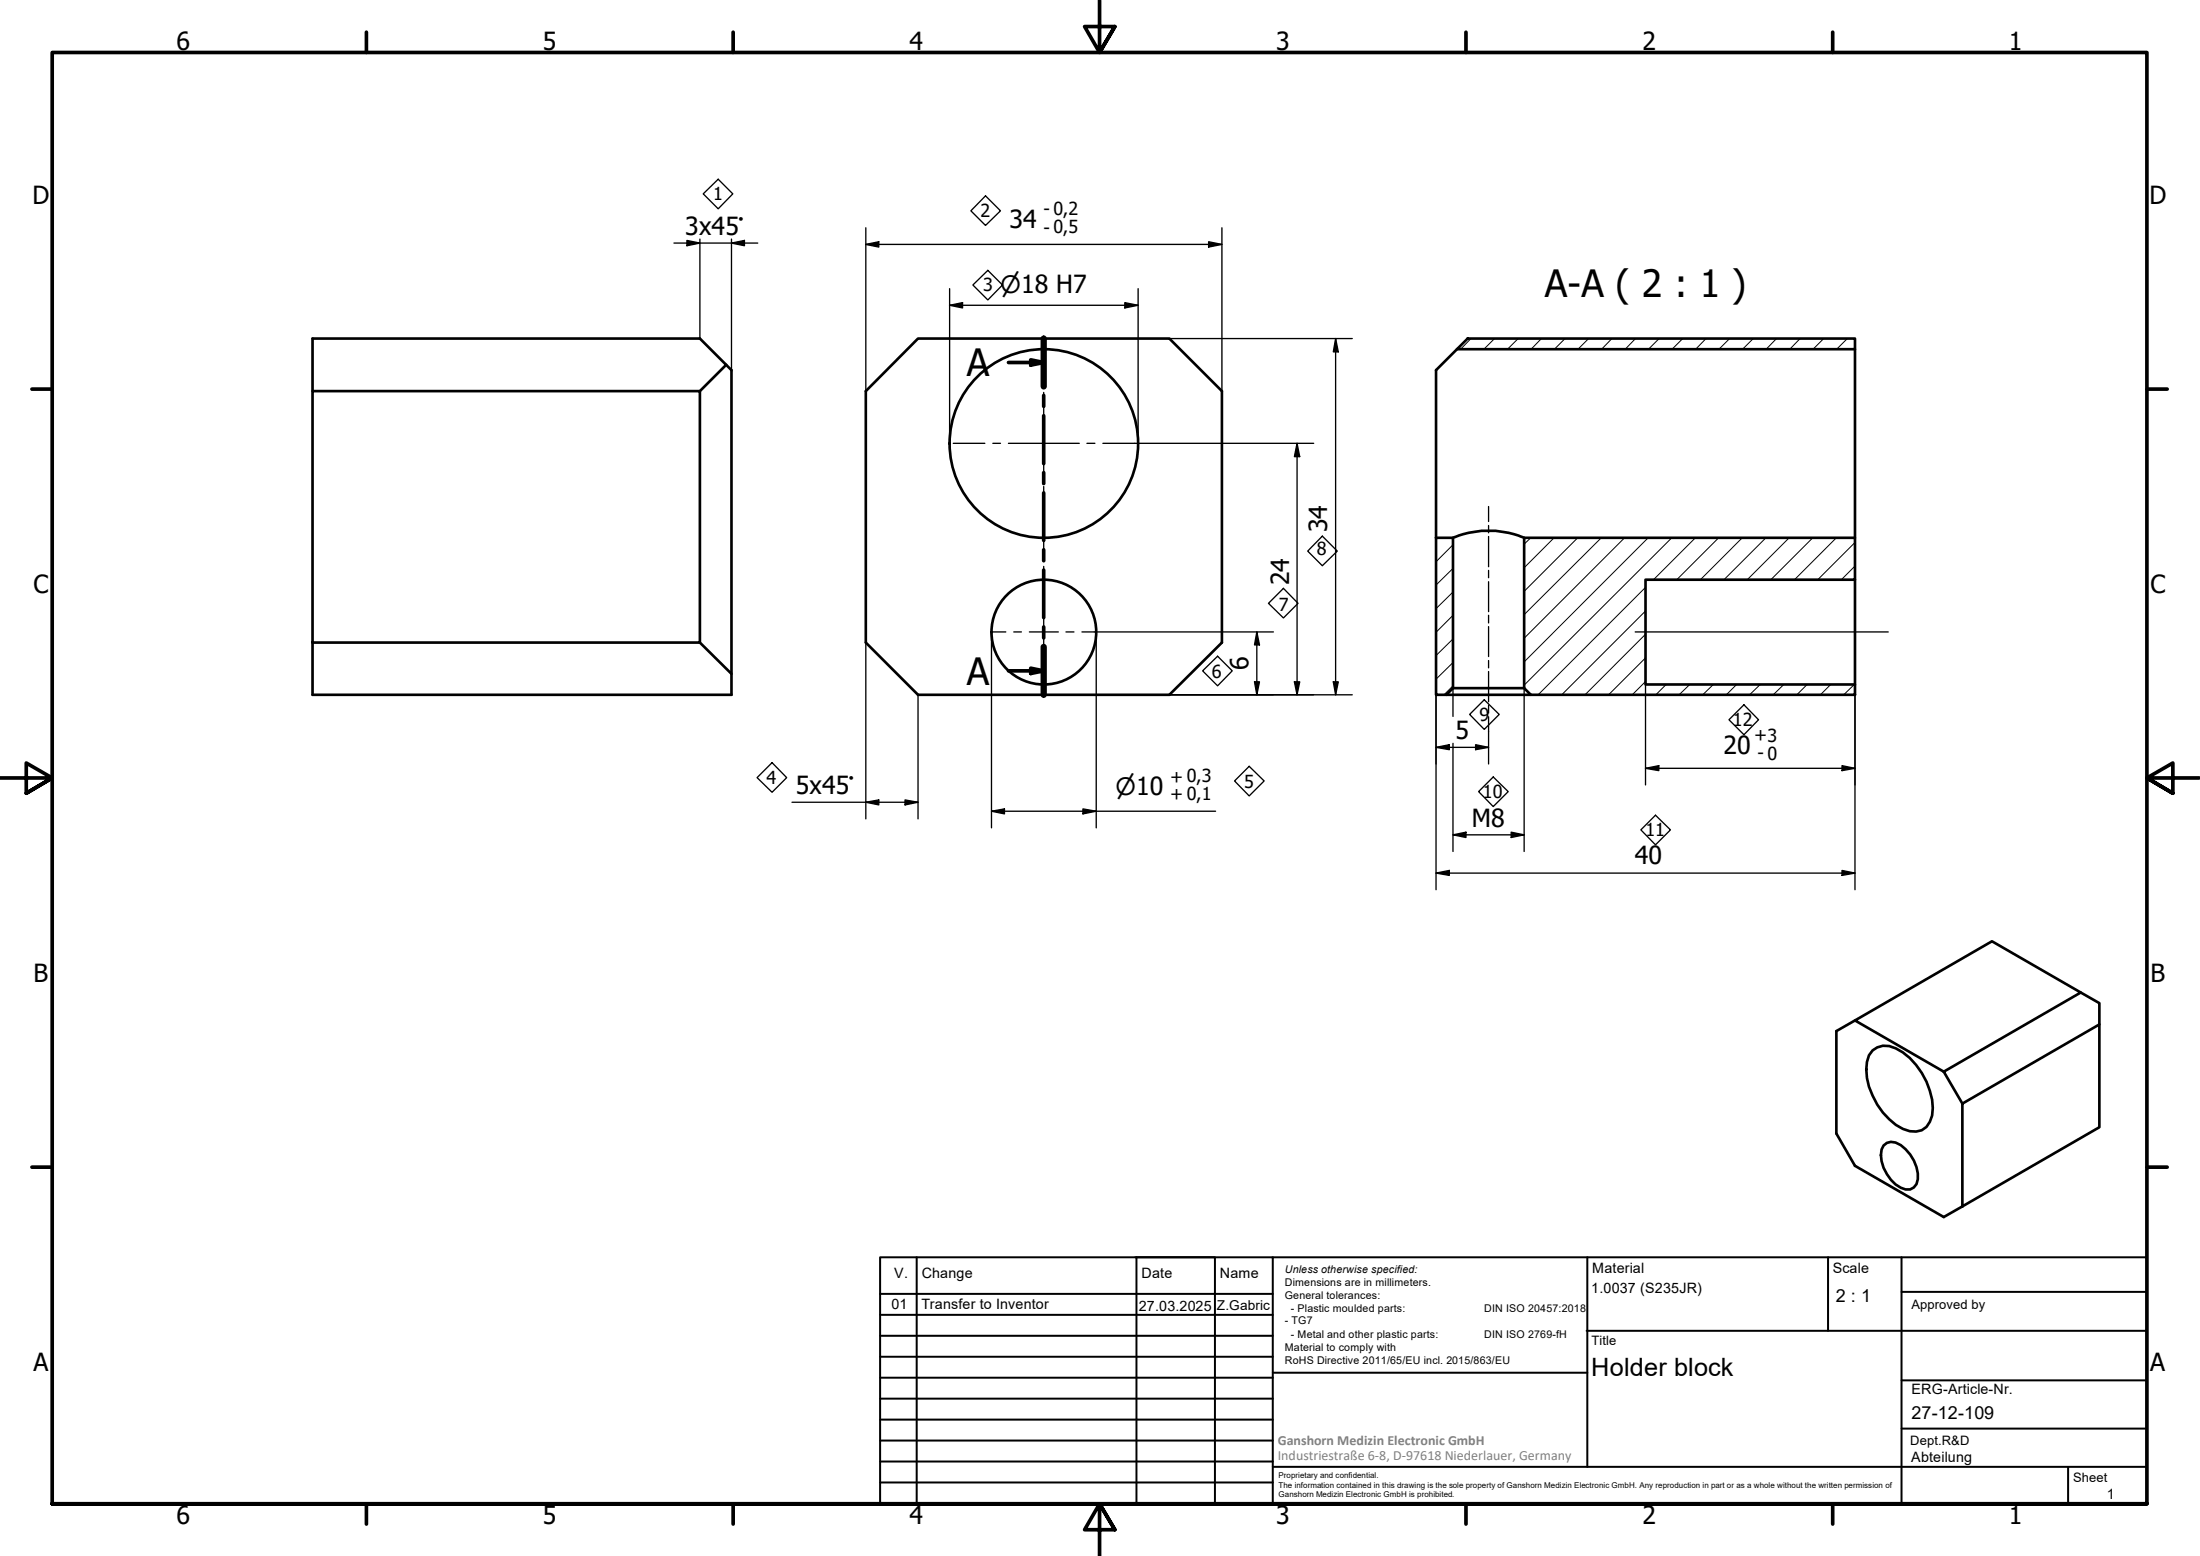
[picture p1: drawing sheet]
<svg xmlns="http://www.w3.org/2000/svg" width="420mm" height="297mm" viewBox="0 0 420 297" stroke-linecap="round" stroke-linejoin="round" font-family="sans-serif">
<!-- layer: Hatch (ISO) -->
<g fill="none" stroke="#000" stroke-width=".19">
<path d="M280.9 64.6l-1.9 2.1M285.4 64.6l-2 2.1M289.9 64.6l-2 2.1M294.4 64.6l-2 2.1M298.9 64.6l-2 2.1M303.4 64.6l-2 2.1M307.8 64.6l-1.9 2.1M312.4 64.6l-2 2.1M316.9 64.6l-2.1 2.1M321.4 64.6l-2.1 2.1M325.8 64.6l-2 2.1M330.3 64.6l-2 2.1"/>
<path d="M334.8 64.6l-2 2.1M339.3 64.6l-2 2.1M343.8 64.6l-2 2.1M348.3 64.6l-2 2.1M352.8 64.6l-2 2.1M274.4 102.7h-.1M277.5 117.5l-3.2 3.2M277.5 113l-3.2 3.2M277.5 108.5l-3.2 3.2M277.5 104l-3.2 3.2M292.4 102.7l-1.3 1.2M296.8 102.7l-5.7 5.7"/>
<path d="M301.3 102.7l-10.2 10.2M305.8 102.7l-14.7 14.6M310.3 102.7l-19.2 19.1M314.3 116.6l-16 16M314.3 112.1l-20.5 20.5M314.8 102.7l-23.7 23.7M319.3 102.7l-28.2 28.1M323.8 102.7l-8 8M328.2 102.7l-8 8M332.7 102.7l-8 8M337.2 102.7l-8 8M341.7 102.7l-8 8"/>
<path d="M346.2 102.7l-8 8M350.7 102.7l-8 8M354.3 108.1l-2.6 2.6M354.3 103.6l-7.1 7.1M277.5 130.9l-1.7 1.7M277.5 126.5l-3.2 3.2M277.5 122l-3.2 3.1M314.3 130.1l-2.6 2.5M314.3 125.6l-7.1 7M314.3 121.1l-11.6 11.5M318.2 130.7l-2 1.9M322.7 130.7l-2 1.9"/>
<path d="M327.2 130.7l-2 1.9M331.7 130.7l-2 1.9M336.2 130.7l-2.1 1.9M340.7 130.7l-2.1 1.9M345.1 130.7l-1.9 1.9M349.6 130.7l-1.9 1.9M354.1 130.7l-2 1.9"/>
</g>
<!-- layer: Visible (ISO) -->
<g fill="none" stroke="#000" stroke-width=".51">
<path d="M59.7 74.7h74v48h-74zM59.7 74.7v-10.1h74l5 5-5 5.1M138.7 69.6l1 1.1v61.9h-80v-9.9M175.3 64.6h48l10.1 10.1v48l-10.1 9.9h-48l-9.9-9.9v-48zM278.3 66.7l-4 4v32M280.3 64.6h74v2.1h-76zM354.3 66.7v36M274.3 102.7h3.2v28.7l-1.3 1.2h-1.9zM277.5 102.7a18 18 0 0 1 13.6 0M291.1 102.7h63.2v8h-40v20h40v1.9h-61.9l-1.3-1.2zM354.3 110.7v20M133.7 122.7l6 5.9"/>
<path d="M276.2 132.6h16.2M277.5 131.4h13.6M354.3 194.8l-3.6 2v19.6l3.6 6.2 16.9 9.7 3.6-2M397.4 189.5l3.5 2v4.1M357.6 200.5a3.8 3.8 0 0 1 4.5-.4 13.8 13.8 0 0 1 7 11.4 4.5 4.5 0 0 1-2.1 4.3 5.2 5.2 0 0 1-4.9-1.1 14.1 14.1 0 0 1-5.7-10.6l.2-1.4 .3-1.2zM359.7 218.7a2.34 2.34 0 0 1 3.3-.1 7.7 7.7 0 0 1 3.3 6.5 2.04 2.04 0 0 1-3.3 1.6 7.4 7.4 0 0 1-3.7-7.3zM371.2 204.6l26.2-15.1-17-9.8-26.1 15.1 16.9 9.8 3.6 6.1M374.8 210.7l26.1-15.1v19.6l-26.1 15.1z"/>
<circle cx="199.4" cy="84.7" r="18"/>
<circle cx="199.4" cy="120.7" r="10"/>
</g>
<!-- layer: Section Line (ISO) -->
<g fill="none" stroke="#000" stroke-width=".7">
<path d="M192.6 69.2h6.7M196.8 68.7l2.5 .5-2.5 .5zM199.3 64.6v9.2M199.3 75.5v2.1M199.3 79.4v9.1M199.3 90.2v2.1M199.3 94.1v9.1M199.3 105v2M199.3 108.8v9.1M199.3 119.7v2.1M192.6 128.1h6.7M196.8 127.6l2.5 .5-2.5 .5z"/>
<path d="M199.3 123.5v9.1"/>
</g>
<path d="M199.3 64.6v9.2M199.3 123.5v9.1" fill="none" stroke="#000" stroke-width="1.2"/>
<path d="M196.8 68.7l2.5 .5-2.5 .5zM196.8 127.6l2.5 .5-2.5 .5z" fill="#000"/>
<!-- layer: Border (ISO) -->
<g fill="none" stroke="#000" stroke-width=".7">
<path d="M70 6.1v3.9M140 6.1v3.9M210 0v10l-2.9-4.9h5.8l-2.9 4.9 2.9-4.9M280 6.1v3.9M350 6.1v3.9M6.1 74.3h3.9M410 74.3h3.9M0 148.5h10l-5-2.8v5.7l5-2.9-5 2.9M420 148.5h-10l5-2.8v5.7l-5-2.9 5 2.9M6.1 222.8h3.9M410 222.8h3.9M10 287.1v-277.1h400v277.1h-400h400"/>
<path d="M70 287.1v3.8M140 287.1v3.8M212.9 292l-2.9-4.9 2.9 4.9h-5.8l2.9-4.9v9.9M280 287.1v3.8M350 287.1v3.8"/>
</g>
<!-- layer: TitleBlock -->
<g fill="none" stroke="#000" stroke-width=".38">
<path d="M168.1 251h75M168.1 247h75M168.1 255h75M168.1 259h75M175.1 240v47M216.9 240h15M217 240v47M232 240v47M243.1 240.1v46.9h-75v-47h241.9v47.1h-167M303 254h107M303.1 240v40M349.1 240v14"/>
<path d="M363.2 240v47.1M363.2 246.6h46.8M168.1 271h75M168.1 263h75M168.1 267h75M168.1 275h75M168.1 279h75M243.1 262.1h60M363.2 272.7h46.8M363.2 263.5h46.8M168.1 283h75M216.9 287h15"/>
<path d="M243.1 280h166.9M395 280.1v7"/>
</g>
<!-- layer: Sketch Geometry (ISO) -->
<g fill="none" stroke="#000" stroke-width=".25">
<path d="M134.3 37l2.9-2.8 2.8 2.8-2.8 2.9zM188.2 37.4l2.9 2.8-2.9 2.8-2.8-2.8zM185.8 54.4l2.9-2.8 2.8 2.8-2.8 2.9zM284.3 96.7v2.9M245.1 112.3l2.8 2.9-2.8 2.8-2.8-2.8zM252.5 102.3l2.9 2.9-2.9 2.8-2.8-2.8zM284.3 100.3v1.4M284.3 102.4v5.8M284.3 108.9v1.4M284.3 111v5.8M284.3 117.5v1.4M284.3 119.6v5.7"/>
<path d="M229.7 128.1l2.8-2.8 2.8 2.8-2.8 2.8zM280.7 136.4l2.8-2.8 2.8 2.8-2.8 2.8zM284.3 126.1v1.4M284.3 128.2v5.8M284.3 134.7v1.4M284.3 136.8v2.9M312.3 120.6h48.3M333.1 134.5l2.8 2.9-2.8 2.9-2.9-2.9zM144.6 148.4l2.8-2.8 2.8 2.8-2.8 2.8zM238.6 146.3l2.8 2.8-2.8 2.8-2.8-2.8zM285.2 148.3l2.8 2.8-2.8 2.9-2.8-2.9zM316.2 155.6l2.8 2.8-2.8 2.9-2.8-2.9z"/>
</g>
<!-- layer: Center Mark (ISO) -->
<g fill="none" stroke="#000" stroke-width=".25">
<path d="M199.3 64.1v9.3M199.3 74.9v1.5M199.3 77.9v13.5M182.1 84.6h6M189.6 84.6h1.5M192.6 84.6h13.5M199.3 92.9v1.5M199.3 95.9v9.2M207.6 84.6h1.5M210.6 84.6h6.1M199.3 108.1v5.3M199.3 114.9v1.5"/>
<path d="M199.3 117.9v5.5M189.7 120.6h2.4M193.6 120.6h1.5M196.6 120.6h5.5M199.3 124.9v1.5M199.3 127.9v5.2M203.6 120.6h1.5M206.6 120.6h2.4"/>
</g>
<!-- layer: Dimension (ISO) -->
<g fill="none" stroke="#000" stroke-width=".25">
<path d="M128.7 46.4h16M131.2 45.9l2.5 .5-2.5 .5zM133.7 45.6v19M139.7 46.4l2.5-.5v1zM139.7 45.6v25.1M165.4 46.7l2.4-.5v1zM165.4 46.7h68M165.4 43.5v31.2M181.4 58.3l2.4-.5v1zM181.4 58.3h36M181.4 55.1v29.5M214.8 57.8l2.6 .5-2.6 .5z"/>
<path d="M217.4 55.1v29.5M230.8 46.2l2.6 .5-2.6 .5zM233.4 43.5v31.2M223.3 64.6h35M255.1 64.6l.5 2.6h-1zM255.1 64.6v68M216.7 84.6h34.2M247.7 84.6l.5 2.6h-1zM247.7 84.6v48M274.3 102.7v67.1M354.3 102.7v67.1M165.4 122.7v33.6"/>
<path d="M175.3 132.6v23.7M189.4 120.6v37.4M209 120.6h34.2M209.4 120.6v37.4M223.3 132.6h35M239.6 130.2h.9l-.5 2.4zM240 120.6l.5 2.5h-.9zM240 120.6v12M247.2 130.2h1l-.5 2.4zM254.6 130.2h1l-.5 2.4zM277.5 131.4v5.4M284.3 139.7v6.1"/>
<path d="M291.1 131.4v31.1M314.3 130.7v19.1M151.3 153.1h24M165.4 153.1l2.4-.4v1zM172.8 152.7l2.5 .4-2.5 .6zM189.4 154.9l2.4-.5v1zM189.4 154.9h42.8M206.8 154.4l2.6 .5-2.6 .5zM274.3 142.7l2.5-.5v.9zM274.3 142.7h10M277.5 159.4l2.5-.5v1zM277.5 159.4h13.6"/>
<path d="M277.5 141.9v20.6M281.8 142.2l2.5 .5-2.5 .4zM288.6 158.9l2.5 .5-2.5 .5zM314.3 146.7l2.5-.5v.9zM314.3 146.7h40M351.8 146.2l2.5 .5-2.5 .4zM274.3 166.7l2.5-.5v.9zM274.3 166.7h80M351.8 166.2l2.5 .5-2.5 .4z"/>
</g>
<g fill="#000">
<path d="M131.2 45.9l2.5 .5-2.5 .5zM139.7 46.4l2.5-.5v1zM165.4 46.7l2.4-.5v1zM181.4 58.3l2.4-.5v1zM214.8 57.8l2.6 .5-2.6 .5zM230.8 46.2l2.6 .5-2.6 .5zM255.1 64.6l.5 2.6h-1zM247.7 84.6l.5 2.6h-1zM239.6 130.2h.9l-.5 2.4zM240 120.6l.5 2.5h-.9zM247.2 130.2h1l-.5 2.4zM254.6 130.2h1l-.5 2.4z"/>
<path d="M165.4 153.1l2.4-.4v1zM172.8 152.7l2.5 .4-2.5 .6zM189.4 154.9l2.4-.5v1zM206.8 154.4l2.6 .5-2.6 .5zM274.3 142.7l2.5-.5v.9zM277.5 159.4l2.5-.5v1zM281.8 142.2l2.5 .5-2.5 .4zM288.6 158.9l2.5 .5-2.5 .5zM314.3 146.7l2.5-.5v.9zM351.8 146.2l2.5 .5-2.5 .4zM274.3 166.7l2.5-.5v.9zM351.8 166.2l2.5 .5-2.5 .4z"/>
</g>
<g font-size="7.2">
<text x="295" y="56.7">A-A ( 2 : 1 )</text>
<text x="184.7" y="71.8">A</text>
<text x="184.7" y="130.7">A</text>
</g>
<g font-size="4.8">
<text x="33.7" y="9.6">6</text>
<text x="103.7" y="9.6">5</text>
<text x="173.7" y="9.6">4</text>
<text x="243.7" y="9.6">3</text>
<text x="313.7" y="9.6">2</text>
<text x="383.7" y="9.6">1</text>
<text x="6.2" y="38.9">D</text>
<text x="410.5" y="38.9">D</text>
<text x="130.9" y="44.8">3x45°</text>
<text x="192.8" y="43.5">34</text>
<text x="253.5" y="101.6" transform="rotate(-90 253.5 101.6)">34</text>
<text x="6.4" y="113.1">C</text>
<text x="246.2" y="111.7" transform="rotate(-90 246.2 111.7)">24</text>
<text x="410.7" y="113.1">C</text>
<text x="238.4" y="127.9" transform="rotate(-90 238.4 127.9)">6</text>
<text x="278" y="141">5</text>
<text x="329.2" y="143.9">20</text>
<text x="152" y="151.6">5x45°</text>
<text x="281.1" y="157.8">M8</text>
<text x="312.2" y="165">40</text>
<text x="6.4" y="187.4">B</text>
<text x="410.7" y="187.4">B</text>
<text x="6.4" y="261.7">A</text>
<text x="303.9" y="262.6">Holder block</text>
<text x="410.7" y="261.7">A</text>
<text x="33.7" y="290.9">6</text>
<text x="103.7" y="290.9">5</text>
<text x="173.7" y="290.9">4</text>
<text x="243.7" y="290.9">3</text>
<text x="313.7" y="290.9">2</text>
<text x="383.7" y="290.9">1</text>
</g>
<g font-size="4.6">
<text x="191.1" y="55.9">⌀18 H7</text>
<text x="213" y="151.8">⌀10</text>
</g>
<g font-size="3.4">
<text x="136.2" y="38.1">1</text>
<text x="187.3" y="41.5">2</text>
<text x="199.3" y="41.1">- 0,2</text>
<text x="199.3" y="44.6">- 0,5</text>
<text x="187.8" y="55.6">3</text>
<text x="251.5" y="106">8</text>
<text x="244.2" y="116.6">7</text>
<text x="231.5" y="129.5">6</text>
<text x="282.6" y="137.7">9</text>
<text x="331" y="138.6">12</text>
<text x="335" y="141.4">+3</text>
<text x="146.4" y="149.7">4</text>
<text x="223.5" y="149.4">+ 0,3</text>
<text x="335.7" y="144.9">- 0</text>
<text x="223.5" y="152.8">+ 0,1</text>
<text x="237.6" y="150.5">5</text>
<text x="283.2" y="152.3">10</text>
<text x="314.3" y="159.5">11</text>
<text x="350.6" y="248.5">2 : 1</text>
<text x="365.1" y="270.9">27-12-109</text>
</g>
<g font-size="2.7">
<text x="170.8" y="244">V.</text>
<text x="176" y="244">Change</text>
<text x="218" y="244">Date</text>
<text x="233" y="244">Name</text>
<text x="304.1" y="243">Material</text>
<text x="350" y="243.1">Scale</text>
<text x="170.2" y="249.9">01</text>
<text x="176" y="249.9">Transfer to Inventor</text>
<text x="217.5" y="250.2">27.03.2025</text>
<text x="303.9" y="246.8">1.0037 (S235JR)</text>
<text x="365.1" y="266.1">ERG-Article-Nr.</text>
<text x="365" y="279">Abteilung</text>
<text x="402.3" y="286.2">1</text>
</g>
<g font-size="2.7" fill="#808080">
<text x="244" y="275.8">Ganshorn Medizin Electronic GmbH</text>
<text x="244" y="278.7">Industriestraße 6-8, D-97618 Niederlauer, Germany</text>
</g>
<text font-size="2.6" x="232.4" y="250.1">Z.Gabric</text>
<g font-size="2.5">
<text x="365.1" y="249.9">Approved by</text>
<text x="304" y="256.8">Title</text>
<text x="364.8" y="275.8">Dept.R&amp;D</text>
<text x="395.9" y="282.9">Sheet</text>
</g>
<g font-size="2">
<text x="245.4" y="242.9">Unless otherwise specified:</text>
<text x="245.4" y="245.4">Dimensions are in millimeters.</text>
<text x="245.4" y="247.9">General tolerances:</text>
<text x="246.5" y="250.4">- Plastic moulded parts:</text>
<text x="283.5" y="250.4">DIN ISO 20457:2018</text>
<text x="245.4" y="252.8">- TG7</text>
<text x="245.4" y="257.9">Material to comply with</text>
<text x="246.5" y="255.4">- Metal and other plastic parts:</text>
<text x="283.5" y="255.4">DIN ISO 2769-fH</text>
<text x="245.4" y="260.3">RoHS Directive 2011/65/EU incl. 2015/863/EU</text>
</g>
<g font-size="1.5">
<text x="244.2" y="282.2">Proprietary and confidential.</text>
<text x="244.2" y="284">The information contained in this drawing is the sole property of Ganshorn Medizin Electronic GmbH. Any reproduction in part or as a whole without the written permission of</text>
<text x="244.2" y="285.8">Ganshorn Medizin Electronic GmbH is prohibited.</text>
</g>
</svg>
